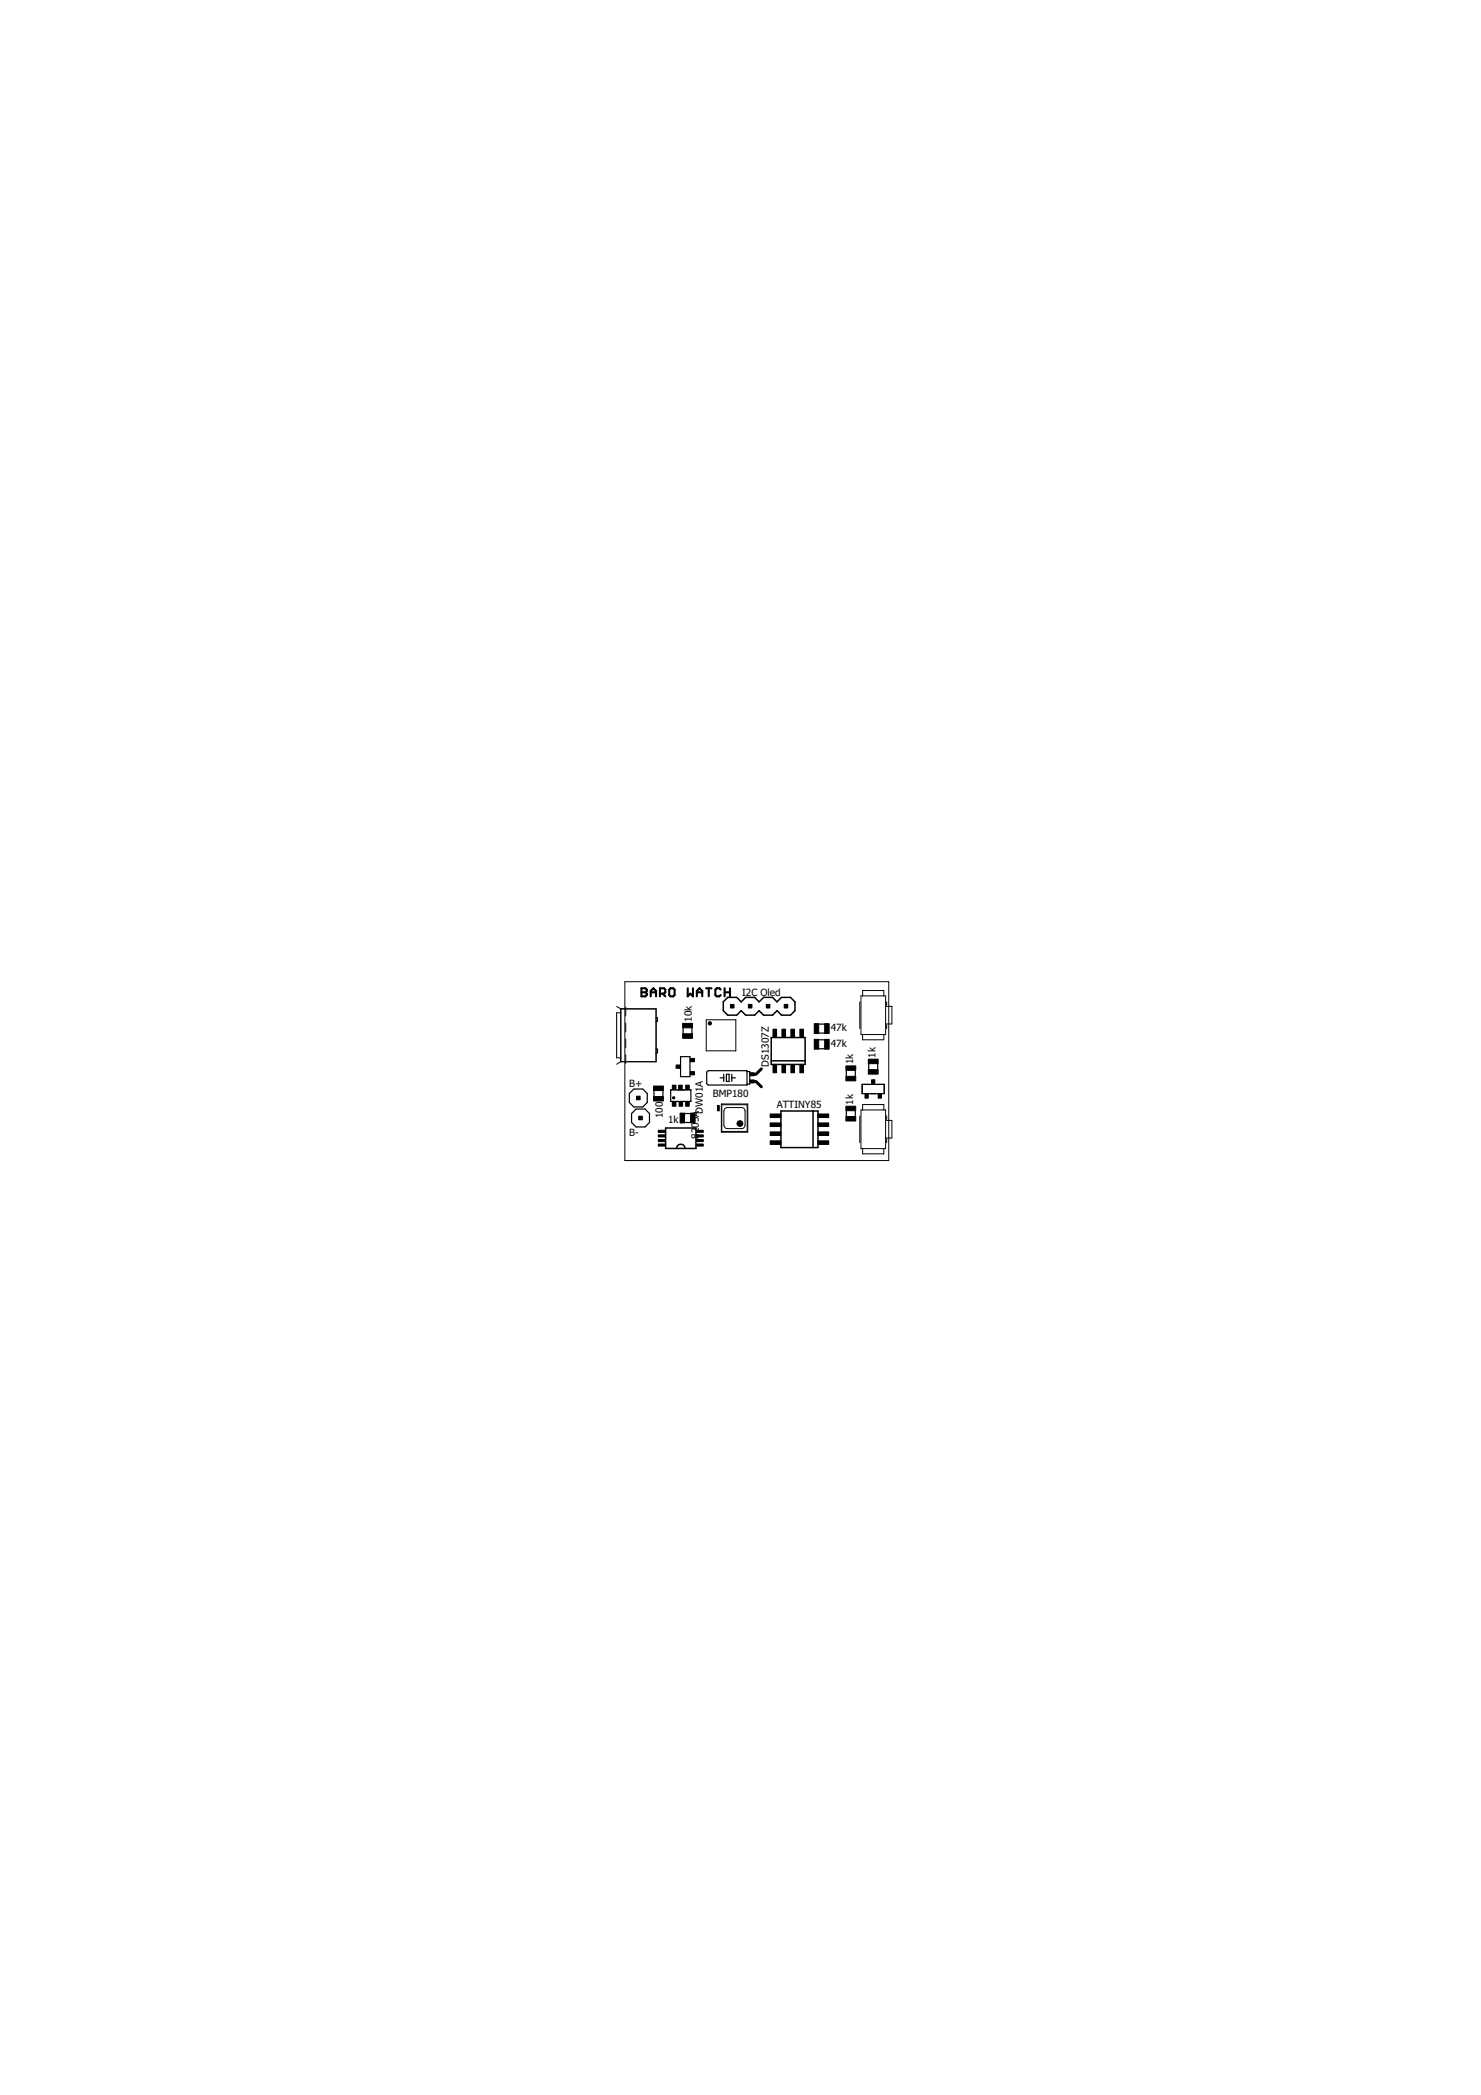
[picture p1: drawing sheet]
<svg xmlns="http://www.w3.org/2000/svg" width="210mm" height="297mm" viewBox="0 0 210 297" stroke-linecap="round" stroke-linejoin="round" font-family="sans-serif">
<path d="M94.3 159.9h4.3v2.9h-4.3zM102.5 142l.6-.6h1.3l.7 .6 .6-.6h1.3l.6 .6 .6-.6h1.3l.6 .6 .7-.6h1.2l.7 .6v1.3l-.7 .6h-1.2l-.7-.6-.6 .6h-1.3l-.6-.6-.6 .6h-1.3l-.6-.6-.7 .6h-1.3l-.6-.6zM109.3 147.1h4.8v3.8h-4.8zM109.3 150.4h4.8M110.7 157.5h5.2v5.2h-5.2zM115.2 157.5v5.2M95.9 162.8a.6 .6 0 0 1 .6-.6 .6 .6 0 0 1 .6 .6" fill="none" stroke="#000" stroke-width=".21"/>
<g fill="none" stroke="#000" stroke-width=".17">
<path d="M89.8 154.4h1.3l.6 .6v1.3l-.6 .7h-1.3l-.6-.7v-1.3zM90.1 157.2h1.3l.7 .7v1.3l-.7 .6h-1.3l-.6-.6v-1.3zM92.7 154.6v.8M94 154.6v.8M95.1 154.5h2.8v1.7h-2.8zM96.5 149.8h1.3v2.9h-1.3zM96.8 145.8v.8M97 159.2h.9M97 157.9h.9M98.1 145.8v.8M100.2 151.9l5.7-.1v2h-5.6l-.1-.2v-1.5zM102.1 152.8h.5"/>
<path d="M102.6 152.3v1M103 152.3h.3v1h-.3zM103.7 152.3v1M103.7 152.8h.5M105.9 151.9h.4v1.8h-.4M116.1 145.2h.8M116.1 146.5h.8M116.1 147.4h.8M116.1 148.7h.8M120 151.8v.8M120 157.5v.8M121.2 151.8v.8"/>
<path d="M121.2 157.5v.8M122.2 153.8h3.1v1.3h-3.1zM123.1 150.8v.8M124.4 150.8v.8"/>
</g>
<g fill="none" stroke="#000" stroke-width=".14">
<path d="M88.6 139.2h37.4v25.3h-37.4zM87.4 142.7l.6 .3M88 143h5v7.5h-5M88 143v7.5M88 150.5l-.6 .4M88 143.6h-.6v6.4h.6M88.7 142.8v1.2M88.7 145.1v1.2M88.7 147.3v1.2M88.7 149.5v1.3M93 144.3h.2v.5h-.2M93 148.7h.2v.6h-.2"/>
<path d="M100.1 144.6h4.2v4.4h-4.2zM102.2 156.5h3.8v4h-3.8zM102.3 156.6h3.6v3.8h-3.6zM102.7 157.2l.4-.2h2l.4 .2 .1 .3v2l-.2 .4-.3 .1h-2l-.3-.1-.2-.4v-2zM121.9 142v3.8M121.9 158.2v3.8M122 141.2h3.5v5.5h-3.5zM122 157.4h3.5v5.5h-3.5zM122.3 141.2v-.8h3v.8M122.3 146.7v.7h3v-.7M122.3 157.4v-.8h3v.8M125.5 142.7h.9v2.5h-.9"/>
<path d="M125.5 158.9h.9v2.5h-.9M125.7 142v.5M125.7 145.3v.5M125.7 158.2v.5M122.3 162.9v.7h3v-.7M125.7 161.5v.5"/>
</g>
<g fill="#000" stroke="#000" stroke-width=".14">
<path d="M95.4 155.5h.2v.3h-.2l-.1-.1 .2-.1-.2 .1z" fill-rule="evenodd"/>
<circle cx="100.6" cy="145.1" r=".23"/>
<circle cx="104.9" cy="159.3" r=".43"/>
</g>
<path d="M106.6 153.3h.5M106.8 152.3h.3M107.3 153.5l.6 .6M107.9 151.6l-.6 .6" fill="none" stroke="#000" stroke-width=".42"/>
<g fill="#000" stroke="#000" stroke-width=".14">
<path d="M90.2 155.4h.5v.5h-.5zM90.5 158.3h.5v.5h-.5zM92.6 154h1.4v.6h-1.4zM92.6 155.5h1.4v.6h-1.4zM95.3 156.2h.5v.6h-.5zM95.3 153.9h.5v.6h-.5zM95.8 151h.6v.5h-.6zM96.2 153.9h.5v.6h-.5zM96.2 156.2h.6v.6h-.6zM96.4 157.8h.6v1.4h-.6zM96.8 146.6h1.3v.6h-1.3zM96.8 145.1h1.3v.6h-1.3z"/>
<path d="M97.2 156.2h.5v.6h-.5zM97.2 153.9h.5v.6h-.5zM97.8 150.1h.6v.4h-.6zM97.8 151.9h.6v.5h-.6zM97.9 157.8h.6v1.4h-.6zM101.7 156.7h.2v.8h-.2zM103.5 142.4h.5v.5h-.5zM106.1 142.4h.5v.5h-.5zM106.3 152.1h.6v.4h-.6zM106.3 153.1h.6v.4h-.6zM108.6 142.4h.5v.5h-.5zM109.2 157.9h1.5v.6h-1.5z"/>
<path d="M109.2 159.2h1.5v.5h-1.5zM109.6 151h.5v1.1h-.5zM109.6 145.9h.5v1.1h-.5zM110.8 151h.5v1.1h-.5zM110.8 145.9h.5v1.1h-.5zM111.1 142.4h.6v.5h-.6zM112.1 151h.5v1.1h-.5zM112.1 145.9h.5v1.1h-.5zM113.4 151h.5v1.1h-.5zM113.4 145.9h.5v1.1h-.5zM115.4 145.1h.6v1.4h-.6zM115.4 147.4h.6v1.4h-.6z"/>
<path d="M115.9 159.2h1.6v.5h-1.6zM115.9 157.9h1.6v.6h-1.6zM116.9 145.1h.6v1.4h-.6zM116.9 147.4h.6v1.4h-.6zM119.9 156.8h1.4v.7h-1.4zM119.9 158.3h1.4v.6h-1.4zM119.9 151.1h1.4v.7h-1.4zM119.9 152.6h1.4v.6h-1.4zM122.6 155.1h.5v.6h-.5zM123.1 150.2h1.4v.6h-1.4zM123.1 151.7h1.4v.6h-1.4zM123.5 153.1h.5v.6h-.5z"/>
<path d="M124.5 155.1h.4v.6h-.4zM93.3 160.3h.9v.2h-.9zM93.3 160.9h.9v.3h-.9zM93.3 161.6h.9v.3h-.9zM93.3 162.2h.9v.3h-.9zM98.7 162.2h1v.3h-1zM98.7 161.6h1v.3h-1zM98.7 160.9h1v.3h-1zM98.7 160.3h1v.2h-1zM109.2 160.5h1.5v.5h-1.5zM109.2 161.8h1.5v.5h-1.5zM115.9 161.8h1.6v.5h-1.6z"/>
<path d="M115.9 160.5h1.6v.5h-1.6z"/>
</g>
<g fill="none" stroke="#000" stroke-width=".3">
<path d="M90.9 140.1h.6l.2 .2v.2l-.2 .2 .2 .2v.2l-.2 .2h-.6zM90.9 140.7h.6M92.2 140.7h.8M92.2 141.3v-.8l.4-.4 .4 .4v.8M93.5 140.9h.6l.2-.2v-.4l-.2-.2h-.6v1.2M93.9 140.9l.4 .4M95 140.1h.4l.2 .2v.8l-.2 .2h-.4l-.2-.2v-.8zM97.5 140.1v1.2l.3-.4 .4 .4v-1.2M98.8 140.7h.7M98.8 141.3v-.8l.3-.4 .4 .4v.8M100.1 140.1h.7M100.5 140.1v1.2"/>
<path d="M102.2 140.3l-.2-.2h-.4l-.2 .2v.8l.2 .2h.4l.2-.2M102.7 140.7h.8M102.7 140.1v1.2M103.5 140.1v1.2"/>
</g>
<g font-size="1.4">
<text x="105.2" y="141.2">I2C Oled</text>
<text x="98.1" y="144.9" transform="rotate(-90 98.1 144.9)">10k</text>
<text x="117.7" y="146.2">47k</text>
<text x="117.7" y="148.4">47k</text>
<text x="124.1" y="150" transform="rotate(-90 124.1 150)">1k</text>
<text x="89.2" y="154.1">B+</text>
<text x="101" y="155.5">BMP180</text>
<text x="109" y="151.2" transform="rotate(-90 109 151.2)">DS1307Z</text>
<text x="120.9" y="150.9" transform="rotate(-90 120.9 150.9)">1k</text>
<text x="89.2" y="161.1">B-</text>
<text x="94" y="158.5" transform="rotate(-90 94 158.5)">100</text>
<text x="94.7" y="159.2">1k</text>
<text x="99" y="161.5" transform="rotate(-90 99 161.5)">8205A</text>
<text x="99.6" y="157.9" transform="rotate(-90 99.6 157.9)">DW01A</text>
<text x="110.1" y="157.2">ATTINY85</text>
<text x="120.9" y="156.6" transform="rotate(-90 120.9 156.6)">1k</text>
</g>
</svg>
